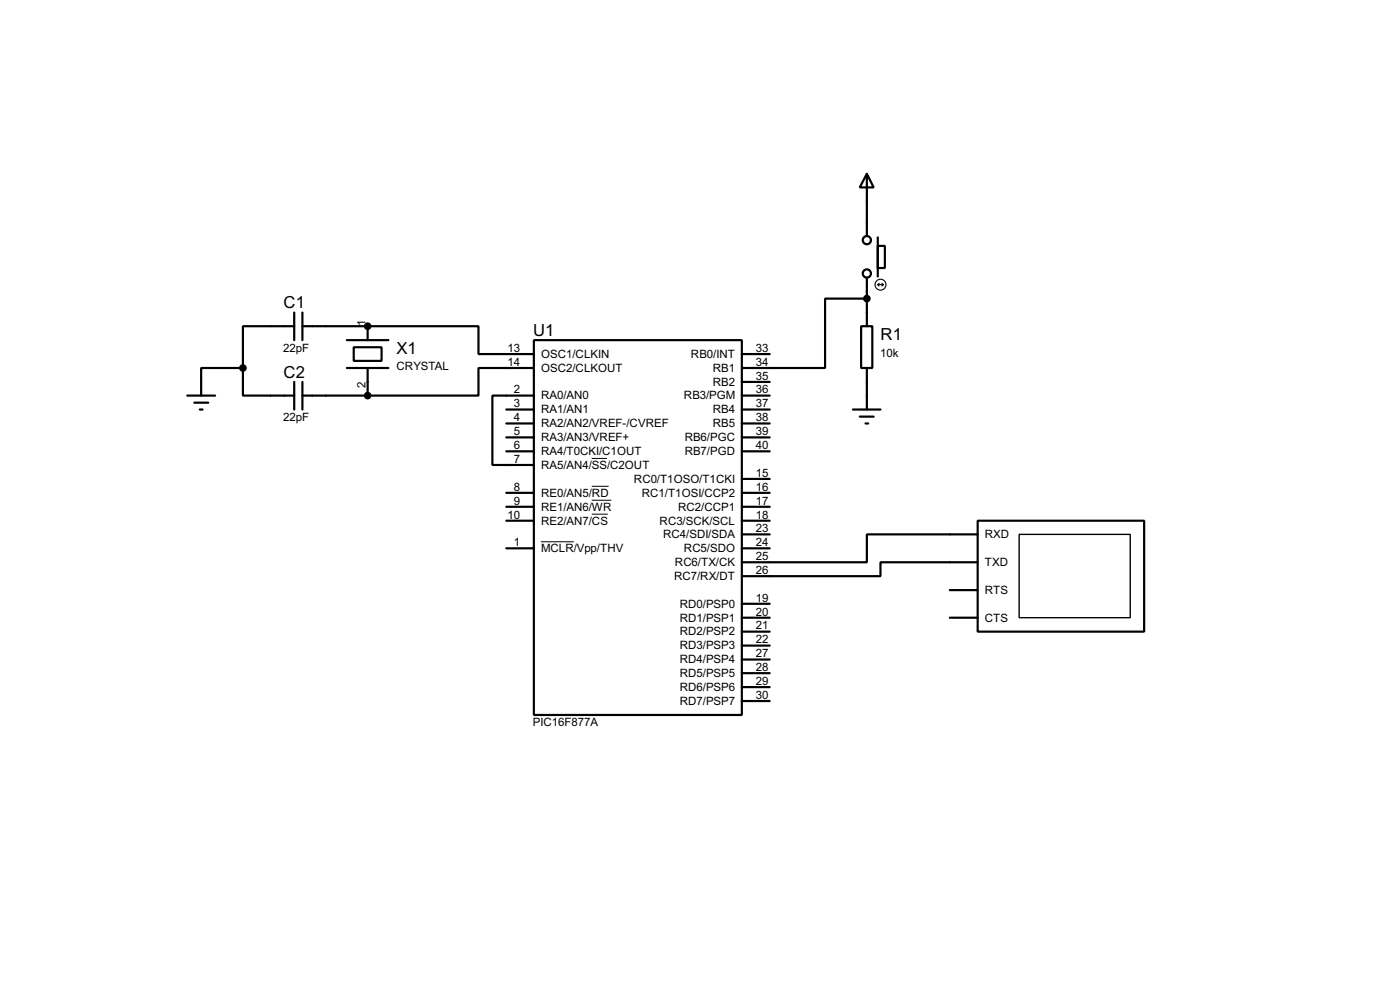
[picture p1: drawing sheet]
<svg xmlns="http://www.w3.org/2000/svg" width="256mm" height="180mm" viewBox="0 0 256 180" stroke-linecap="round" stroke-linejoin="round" font-family="sans-serif">
<g fill="none" stroke="#000" stroke-width=".4">
<path d="M158.8 31.8l1.3 2.5h-2.6zM158.8 31.8v11.4M53.9 59.7h-9.4v7.7M53.9 57.2v5.1M55.4 59.7h12M55.4 57.2v5.1M67.4 59.7h20.3v5.1h10.1M67.4 59.7v2.6M157.8 59.7h2v7.7h-2zM158.8 54.7h-7.6v12.7h-15.3M158.8 50.9v8.8M160.8 45h1.3v4.1h-1.3z"/>
<path d="M160.8 43.5v7.1M34.3 72.4h5.1M35.6 73.7h2.6M36.6 75h.5M44.5 67.4v5h9.4M44.5 67.4h-7.6v5M53.9 69.9v5.1M55.4 72.4h12M55.4 69.9v5.1M63.6 67.4h7.6M63.6 62.3h7.6M64.8 63.6h5.1v2.5h-5.1z"/>
<path d="M67.4 67.4v5M92.8 75h5M92.8 77.5h5M97.8 62.3h38.1v68.6h-38.1zM97.8 72.4h-7.6v12.7h7.6M97.8 67.4h-10.1v5h-20.3M135.9 72.4h5.1M135.9 75h5.1M135.9 77.5h5.1M135.9 64.8h5.1M135.9 69.9h5.1M156.3 75h5"/>
<path d="M157.5 76.3h2.6M158.6 77.5h.5M158.8 67.4v7.6M92.8 82.6h5M92.8 90.2h5M92.8 92.8h5M92.8 95.3h5M92.8 80.1h5M135.9 82.6h5.1M135.9 90.2h5.1M135.9 92.8h5.1M135.9 95.3h5.1"/>
<path d="M135.9 80.1h5.1M135.9 97.8h5.1M135.9 87.7h5.1M179.1 95.3h30.5v20.3h-30.5zM179.1 97.8h-20.3v5.1h-22.9M92.8 100.4h5M135.9 110.5h5.1M135.9 113.1h5.1M135.9 118.2h5.1M135.9 115.6h5.1M135.9 100.4h5.1M174 113.1h5.1"/>
<path d="M174 108h5.1M179.1 102.9h-17.8v2.6h-25.4M135.9 128.3h5.1M135.9 125.8h5.1M135.9 123.2h5.1M135.9 120.7h5.1"/>
<circle cx="158.8" cy="44" r=".75"/>
<circle cx="158.8" cy="50.1" r=".75"/>
</g>
<circle cx="67.4" cy="59.7" r=".2" fill="#000"/>
<path d="M99.1 99.2h6M108.4 83.9h2.8M108.4 89h3.1M108.4 91.6h3.6M108.4 94.1h3" fill="none" stroke="#000" stroke-width=".18"/>
<g fill="#000" stroke="#000" stroke-width=".4">
<circle cx="67.3" cy="59.7" r=".5"/>
<circle cx="158.8" cy="54.7" r=".5"/>
<circle cx="44.5" cy="67.4" r=".5"/>
<circle cx="67.3" cy="72.4" r=".5"/>
</g>
<path d="M186.7 97.8h20.4v15.3h-20.4z" fill="none" stroke="#000" stroke-width=".25"/>
<g fill="none" stroke="#000" stroke-width=".2">
<path d="M160.8 52.1h1.1M160.8 52.1l.3 .3M161.1 51.9l-.3 .2M161.6 51.9l.3 .2M161.9 52.1l-.3 .3"/>
<circle cx="161.3" cy="52.1" r="1"/>
</g>
<g font-size="3.4">
<text x="52" y="56.4">C1</text>
<text x="72.7" y="64.8">X1</text>
<text x="97.7" y="61.4">U1</text>
<text x="161.3" y="62.3">R1</text>
<text x="52" y="69.1">C2</text>
</g>
<g font-size="2.4">
<text x="66.9" y="59.7" transform="rotate(-90 66.9 59.7)">1</text>
<text x="51.9" y="64.4">22pF</text>
<text x="93" y="64.4">13</text>
<text x="99.1" y="65.5">OSC1/CLKIN</text>
<text x="126.6" y="65.5">RB0/INT</text>
<text x="138.5" y="64.4">33</text>
<text x="161.3" y="65.3">10k</text>
<text x="67" y="71.1" transform="rotate(-90 67 71.1)">2</text>
<text x="72.6" y="67.7">CRYSTAL</text>
<text x="93" y="67">14</text>
<text x="94.2" y="72">2</text>
<text x="99.1" y="68.1">OSC2/CLKOUT</text>
<text x="130.6" y="70.6">RB2</text>
<text x="130.6" y="68.1">RB1</text>
<text x="138.5" y="72">36</text>
<text x="138.5" y="69.5">35</text>
<text x="138.5" y="67">34</text>
<text x="51.9" y="77.1">22pF</text>
<text x="94.2" y="74.6">3</text>
<text x="94.2" y="77.1">4</text>
<text x="99.1" y="73.1">RA0/AN0</text>
<text x="99.1" y="75.7">RA1/AN1</text>
<text x="125.3" y="73.1">RB3/PGM</text>
<text x="130.6" y="75.7">RB4</text>
<text x="138.5" y="77.1">38</text>
<text x="138.5" y="74.6">37</text>
<text x="94.2" y="82.2">6</text>
<text x="94.2" y="79.7">5</text>
<text x="99.1" y="78.2">RA2/AN2/VREF-/CVREF</text>
<text x="99.1" y="83.3">RA4/T0CKI/C1OUT</text>
<text x="99.1" y="80.8">RA3/AN3/VREF+</text>
<text x="125.4" y="83.3">RB7/PGD</text>
<text x="125.4" y="80.8">RB6/PGC</text>
<text x="130.6" y="78.2">RB5</text>
<text x="138.5" y="82.2">40</text>
<text x="138.5" y="79.7">39</text>
<text x="94.2" y="84.7">7</text>
<text x="94.2" y="89.8">8</text>
<text x="99.1" y="85.8">RA5/AN4/SS/C2OUT</text>
<text x="116.1" y="88.4">RC0/T1OSO/T1CKI</text>
<text x="138.5" y="89.8">16</text>
<text x="138.5" y="87.3">15</text>
<text x="93" y="94.9">10</text>
<text x="94.2" y="92.4">9</text>
<text x="99.1" y="90.9">RE0/AN5/RD</text>
<text x="99.1" y="93.5">RE1/AN6/WR</text>
<text x="117.6" y="90.9">RC1/T1OSI/CCP2</text>
<text x="124.2" y="93.5">RC2/CCP1</text>
<text x="138.5" y="92.4">17</text>
<text x="138.5" y="94.9">18</text>
<text x="94.2" y="100">1</text>
<text x="99.1" y="96">RE2/AN7/CS</text>
<text x="99.1" y="101.1">MCLR/Vpp/THV</text>
<text x="120.8" y="96">RC3/SCK/SCL</text>
<text x="121.5" y="98.5">RC4/SDI/SDA</text>
<text x="125.3" y="101.1">RC5/SDO</text>
<text x="138.5" y="100">24</text>
<text x="138.5" y="97.4">23</text>
<text x="180.4" y="98.5">RXD</text>
<text x="123.5" y="106.2">RC7/RX/DT</text>
<text x="123.6" y="103.6">RC6/TX/CK</text>
<text x="138.5" y="105.1">26</text>
<text x="138.5" y="102.5">25</text>
<text x="180.4" y="103.6">TXD</text>
<text x="124.5" y="111.2">RD0/PSP0</text>
<text x="124.5" y="113.8">RD1/PSP1</text>
<text x="138.5" y="110.1">19</text>
<text x="138.5" y="112.7">20</text>
<text x="180.4" y="108.7">RTS</text>
<text x="180.4" y="113.8">CTS</text>
<text x="124.5" y="118.9">RD3/PSP3</text>
<text x="124.5" y="116.3">RD2/PSP2</text>
<text x="138.5" y="117.8">22</text>
<text x="138.5" y="115.2">21</text>
<text x="124.5" y="123.9">RD5/PSP5</text>
<text x="124.5" y="121.4">RD4/PSP4</text>
<text x="138.5" y="125.4">29</text>
<text x="138.5" y="122.8">28</text>
<text x="138.5" y="120.3">27</text>
<text x="124.5" y="129">RD7/PSP7</text>
<text x="124.5" y="126.5">RD6/PSP6</text>
<text x="138.5" y="127.9">30</text>
<text x="97.6" y="133">PIC16F877A</text>
</g>
</svg>
